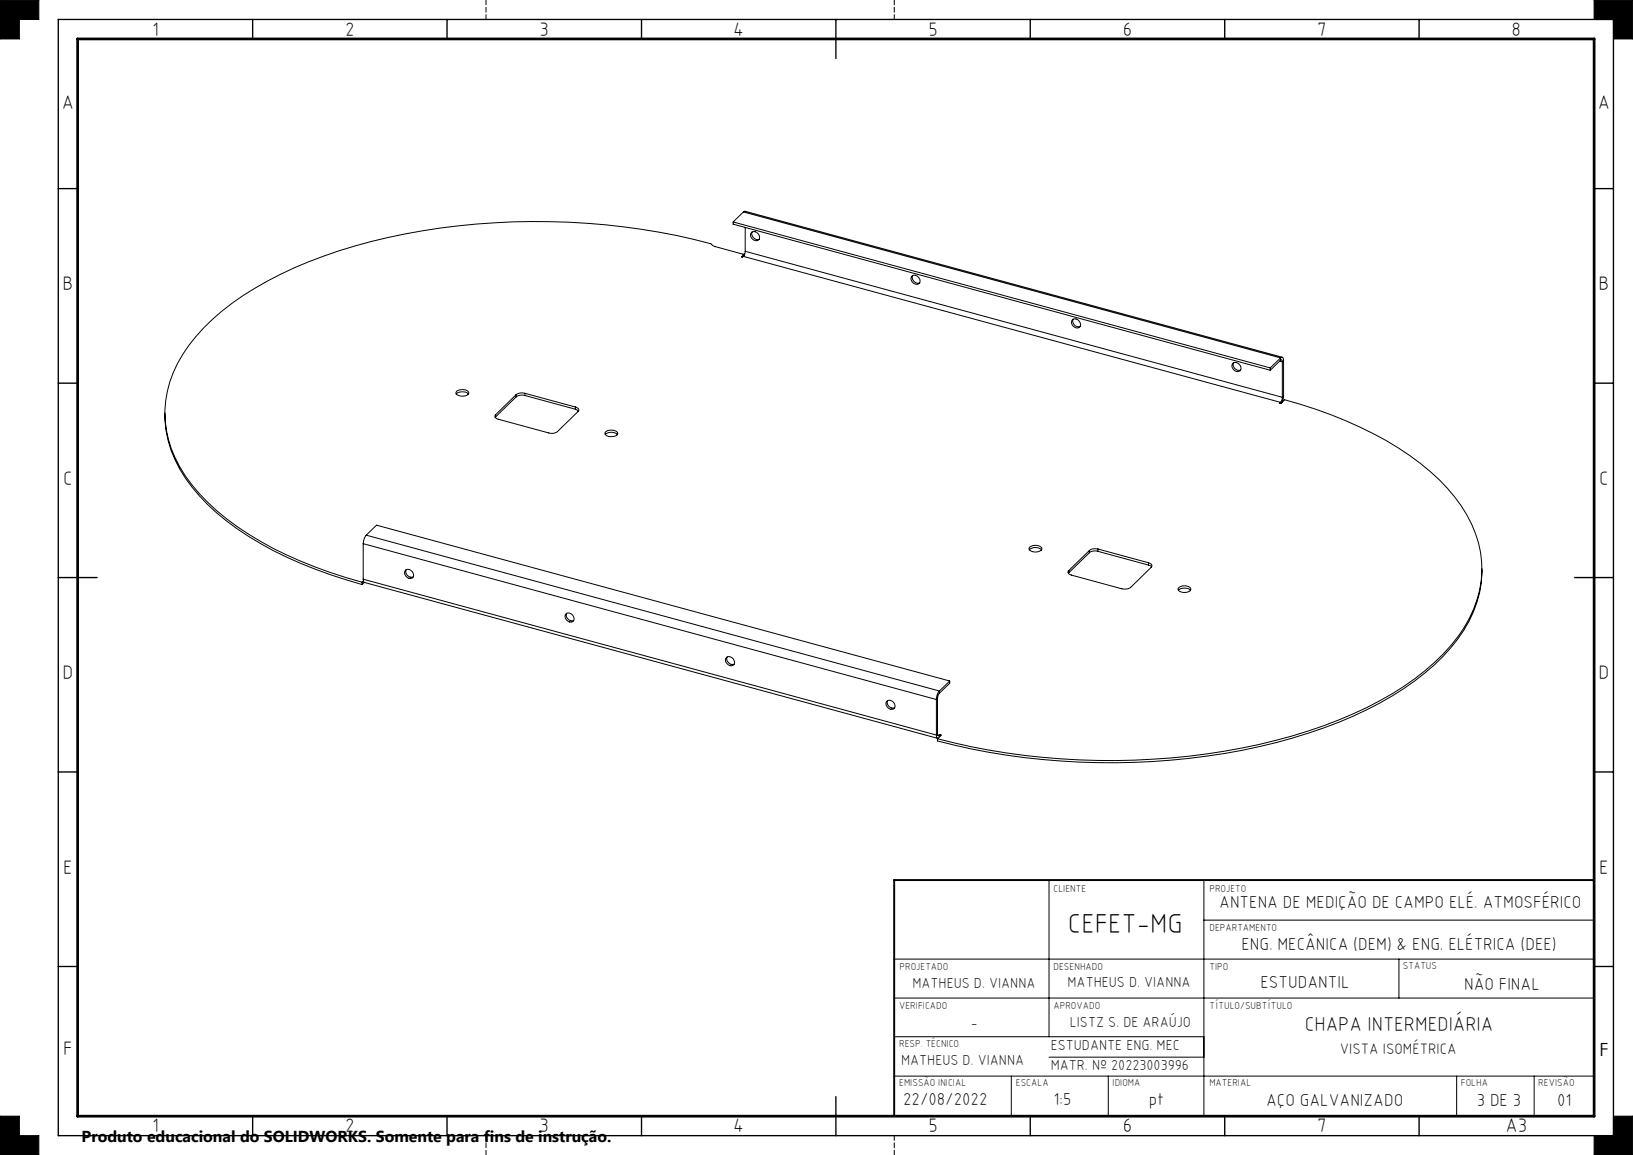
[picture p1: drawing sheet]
<svg xmlns="http://www.w3.org/2000/svg" width="420mm" height="297mm" viewBox="0 0 420 297" stroke-linecap="round" stroke-linejoin="round" font-family="sans-serif">
<g fill="none" stroke="#000" stroke-width=".26">
<path d="M0 0h10v5h-5v5h-5zM410 0h10v10h-5v-5h-5zM188.6 57.1l138.1 37.5M188.6 57.1v.5l138.1 37.6M191.2 54.5l.4-.2 138.2 37.6M191.2 54.5l-2.6 2.6M191.2 54.5l138.2 37.5M191.7 58.5v6.1M193.4 59.7a1.38 1.38 0 0 1 1.6 .4 1.38 1.38 0 0 1 0 1.7 1.38 1.38 0 0 1-1.6-.4 1.38 1.38 0 0 1 0-1.7zM193.4 59.7a1.48 1.48 0 0 0 1.9 1.8M190.7 66v.1M191.2 65.9l-.2 .2-.3-.1"/>
<path d="M191.2 65.9l138.2 37.6M191.4 65.4l-7.6-2-.8-.6a175.9 175.9 0 0 0-95.8 1.7 89.4 89.4 0 0 0-32.5 17.6 36.1 36.1 0 0 0-11.7 18.5 28.2 28.2 0 0 0 6.4 24.1 69.6 69.6 0 0 0 27.9 19.6 122.6 122.6 0 0 0 15.8 5.4M191.4 65.4l-.7 .6M191.4 65.4v.2M191.7 64.6l-.5 1.3M191.7 64.6l138.1 37.6M234.6 70.9a1.38 1.38 0 0 1 1.7 .4 1.38 1.38 0 0 1 0 1.7 1.38 1.38 0 0 1-1.6-.4 1.38 1.38 0 0 1-.1-1.7zM234.7 70.9a1.48 1.48 0 0 0 1.8 1.8M275.9 82.1a1.38 1.38 0 0 1 1.6 .4 1.38 1.38 0 0 1 .1 1.7 1.38 1.38 0 0 1-1.7-.4 1.38 1.38 0 0 1 0-1.7zM276 82.1a1.48 1.48 0 0 0 1.8 1.9M317.2 93.3a1.38 1.38 0 0 1 1.6 .5 1.38 1.38 0 0 1 0 1.6 1.38 1.38 0 0 1-1.6-.4 1.38 1.38 0 0 1 0-1.7zM317.3 93.3a1.48 1.48 0 0 0 1.8 1.9"/>
<path d="M326.7 94.6v.6M329.1 92.8l.7 .2M329.4 92l.5-.1 .2 .8M329.4 92.6l.2-.1 .2 .5M329.4 92l-2.7 2.6M329.4 92.6l-2.7 2.6M329.4 92v.6M329.8 93v9.2M330.1 92.7l-.3 .3M330.1 92.7v9.1M42.4 106.2a30.2 30.2 0 0 0 8.9 21.3 72 72 0 0 0 26 17.3 130.2 130.2 0 0 0 15.8 5.5M117.3 101.3a2.43 2.43 0 0 1 3.2 0"/>
<path d="M117.4 100.6a2.55 2.55 0 0 1 3.1 .2l.1 .3a2.23 2.23 0 0 1-3.3 .2zM127.5 106.6v.6M127.5 107.2l-.1 .1M132.8 101.5l-5.3 5.1M132.8 101.5v.6M132.8 102.1l-5.3 5.1M135 101.1a2.57 2.57 0 0 0-2.2 .4M135 101.7a2.57 2.57 0 0 0-2.2 .4M135 101.1l13 3.6M135 101.1v.6M135 101.7l13 3.5M148 104.7a.71 .71 0 0 1 .7 .3 .71 .71 0 0 1 0 .8l-5.3 5.2a2.47 2.47 0 0 1-2.3 .3l-12.9-3.5a.74 .74 0 0 1-.8-.3 .74 .74 0 0 1 .1-.9"/>
<path d="M148 105.2l.8 .5M148 104.7v.5M155.6 111.7l.2-.1a2.55 2.55 0 0 1 3 .1M155.8 111.1a2.48 2.48 0 0 1 3 .1l.1 .3a2.2 2.2 0 0 1-3.3 .2zM329.2 103.6l.3 .1 .9-.9a100.9 100.9 0 0 1 34.9 16.3 40.5 40.5 0 0 1 15 20.5 27.7 27.7 0 0 1-5.3 24.1 63.2 63.2 0 0 1-23.5 18.3 146.8 146.8 0 0 1-55.1 13.2 176.6 176.6 0 0 1-55.3-5.2M329.2 103.6v.1M329.4 103.5l-.2 .1M329.4 103.5v.2M329.8 102.2l-.4 1.3M330.1 101.8l-.4 1.7M330.1 101.8l-.3 .4M93.4 139.8l147.4 40.1"/>
<path d="M93.4 139.8v9.1M94.2 137.6l-.5 1-.3 1.2M94.2 137.6l147.4 40.1M94.2 137.6l2.6-2.6 147.5 40.1M93.1 149.7v.6M93.4 148.9l.4 .9 147.4 40.1-.3-.4-.1-.5M93.4 148.9l147.4 40.1M93.5 149.4l-.4 .3M93.7 149.8l-.6 .5M104.4 146.5a1.38 1.38 0 0 1 1.6 .5 1.38 1.38 0 0 1 0 1.6 1.38 1.38 0 0 1-1.6-.4 1.38 1.38 0 0 1 0-1.7zM104.5 146.5a1.48 1.48 0 0 0 1.8 1.9M145.7 157.8a1.38 1.38 0 0 1 1.6 .4 1.38 1.38 0 0 1 0 1.6 1.38 1.38 0 0 1-1.6-.4 1.38 1.38 0 0 1 0-1.6z"/>
<path d="M145.7 157.7a1.5 1.5 0 0 0 1.9 1.9M264.7 141.4a2.35 2.35 0 0 1 3.2 0M264.8 140.7a2.48 2.48 0 0 1 3.1 .1l.1 .4a2.2 2.2 0 0 1-3.3 .2zM274.9 146.7v.6M274.9 147.3l-.1 .1M280.2 141.6l-5.3 5.1M280.2 141.6v.5M280.2 142.1l-5.3 5.2M282.4 141.2a2.62 2.62 0 0 0-2.2 .4M282.4 141.8a2.47 2.47 0 0 0-2.2 .3M282.4 141.2l13 3.5M282.4 141.2v.6"/>
<path d="M282.4 141.8l13 3.5M295.4 144.7a.74 .74 0 0 1 .7 .4 .74 .74 0 0 1 0 .8l-5.3 5.2a2.92 2.92 0 0 1-2.3 .3l-12.9-3.5a.72 .72 0 0 1-.8-.4 .72 .72 0 0 1 .1-.8M295.4 145.3l.8 .5M295.4 144.7v.6M303.1 151.8a2.4 2.4 0 0 1 3.1 0M303.2 151.1a2.42 2.42 0 0 1 3 .1l.1 .4a2.2 2.2 0 0 1-3.3 .2v-.4zM381.1 146.3a29.9 29.9 0 0 1-7.9 20.2 69.2 69.2 0 0 1-25.2 17.7 156.6 156.6 0 0 1-61.1 11.9 174.1 174.1 0 0 1-45.8-5.6v-.5M186.9 169a1.38 1.38 0 0 1 1.7 .4 1.38 1.38 0 0 1 0 1.7 1.38 1.38 0 0 1-1.6-.5 1.38 1.38 0 0 1-.1-1.6zM187 168.9a1.5 1.5 0 0 0 1.8 1.9M240.8 179.9v9.1M241.1 179.6v9.1M241.1 179.6l-.3 .3"/>
<path d="M241.6 177.7a3.2 3.2 0 0 0-.8 2.2M241.6 178.3l-.3 .5-.2 .8M241.6 177.7v.6M244.3 175.1l-2.7 2.6M244.3 175.1v.6l-2.7 2.6M228.2 180.2a1.38 1.38 0 0 1 1.6 .4 1.38 1.38 0 0 1 .1 1.7 1.38 1.38 0 0 1-1.7-.4 1.38 1.38 0 0 1 0-1.7zM228.3 180.2a1.47 1.47 0 0 0 1.8 1.8M241.1 188.7a.33 .33 0 0 0 .1 .4 .33 .33 0 0 0 .4 0M241.1 188.7l-.3 .3M241.2 189l.4 .1M241.6 189.1v.4M241.8 188.9l.3 .1-1 1"/>
<path d="M241.8 188.9l-.2 .2M241.8 188.9v.4M269.8 226.3v40.3M309.6 226.3v60.7M309.6 236.6h100.4M230 246.6h180M230 256.6h180M359.8 246.6v10M230 276.7h180M230 266.6h79.6M260.1 276.7v10.3M269.8 271.8h39.8"/>
<path d="M285 276.7v10.3M374.7 276.7v10.3M394.6 276.7v10.3M0 287h5v5h5v5h-10zM415 287h5v10h-10v-5h5z"/>
</g>
<path d="M125 5v-5M230 5v-5M125 292v5M230 292v5" fill="none" stroke="#000" stroke-width=".26" stroke-dasharray="1.3 .6"/>
<g fill="none" stroke="#000" stroke-width=".35">
<path d="M15 5h400v287h-400zM65 5v5M115 5v5M165 5v5M215 5v10M265 5v5M315 5v5M365 5v5M15 48.5h5M410 48.5h5M15 98.5h5M410 98.5h5"/>
<path d="M15 148.5h10M405 148.5h10M15 198.5h5M410 198.5h5M15 248.5h5M410 248.5h5M65 287v5M115 287v5M165 287v5M215 282v10M265 287v5M315 287v5"/>
<path d="M365 287v5"/>
</g>
<path d="M410 226.3h-180v60.7" fill="none" stroke="#000" stroke-width=".5"/>
<path d="M20 10h390v277h-390z" fill="none" stroke="#000" stroke-width=".7"/>
<path d="M0 287v10h10v-5h-5v-5zM415 287h5v10h-10v-5h5zM410 0h10v10h-5v-5h-5zM0 0v10h5v-5h5v-5z" fill-rule="evenodd" fill="#000"/>
<text font-size="7.1" x="274.7" y="239.8">CEFET-MG</text>
<text font-size="5.1" x="335.6" y="265">CHAPA INTERMEDIÁRIA</text>
<g font-size="5">
<text x="39.1" y="9.2">1</text>
<text x="88.8" y="9.2">2</text>
<text x="138.8" y="9.2">3</text>
<text x="188.6" y="9.2">4</text>
<text x="238.8" y="9.2">5</text>
<text x="288.8" y="9.2">6</text>
<text x="338.8" y="9.2">7</text>
<text x="388.8" y="9.2">8</text>
<text x="15.9" y="27.9">A</text>
<text x="410.9" y="27.9">A</text>
<text x="16.1" y="74.7">B</text>
<text x="411.1" y="74.7">B</text>
<text x="16.3" y="124.7">C</text>
<text x="411.3" y="124.7">C</text>
<text x="16.1" y="174.7">D</text>
<text x="411.1" y="174.7">D</text>
<text x="16.3" y="224.7">E</text>
<text x="411.3" y="224.7">E</text>
<text x="16.3" y="271.4">F</text>
<text x="39.1" y="291.2">1</text>
<text x="88.8" y="291.2">2</text>
<text x="138.8" y="291.2">3</text>
<text x="188.6" y="291.2">4</text>
<text x="238.8" y="291.2">5</text>
<text x="288.8" y="291.2">6</text>
<text x="338.8" y="291.2">7</text>
<text x="387.2" y="291.2">A3</text>
</g>
<text font-size="4.7" x="411.4" y="271.5">F</text>
<g font-size="4.4">
<text x="313.6" y="233.6">ANTENA DE MEDIÇÃO DE CAMPO ELÉ. ATMOSFÉRICO</text>
<text x="319.3" y="244.2">ENG. MECÂNICA (DEM) &amp; ENG. ELÉTRICA (DEE)</text>
<text x="324.2" y="254">ESTUDANTIL</text>
<text x="376.5" y="254.5">NÃO FINAL</text>
<text x="232.3" y="284.1">22/08/2022</text>
<text x="271" y="284.3">1:5</text>
<text x="295.5" y="284.1">pt</text>
<text x="325.6" y="284.3">AÇO GALVANIZADO</text>
<text x="379.8" y="284.5">3 DE 3</text>
<text x="400.5" y="284.3">01</text>
</g>
<text font-size="4.1" x="21" y="293.7">Produto educacional do SOLIDWORKS. Somente para fins de instrução.</text>
<text font-size="3.9" x="344.6" y="271.1">VISTA ISOMÉTRICA</text>
<g font-size="3.7">
<text x="234.7" y="254.1">MATHEUS D. VIANNA</text>
<text x="274.6" y="253.8">MATHEUS D. VIANNA</text>
<text x="249.7" y="264.3">-</text>
<text x="270.2" y="269.9">ESTUDANTE ENG. MEC</text>
<text x="275.2" y="264.1">LISTZ S. DE ARAÚJO</text>
<text x="231.7" y="273.9">MATHEUS D. VIANNA</text>
<text x="270.2" y="275.2">MATR. Nº 20223003996</text>
</g>
<g font-size="2.6">
<text x="271" y="229.3">CLIENTE</text>
<text x="311.1" y="229.3">PROJETO</text>
<text x="311.1" y="239.3">DEPARTAMENTO</text>
<text x="231.4" y="249.4">PROJETADO</text>
<text x="271" y="249.5">DESENHADO</text>
<text x="311.1" y="249.5">TIPO</text>
<text x="360.8" y="249.2">STATUS</text>
<text x="231.3" y="259.5">VERIFICADO</text>
<text x="271" y="259.5">APROVADO</text>
<text x="311.1" y="259.4">TÍTULO/SUBTÍTULO</text>
<text x="231.3" y="269.2">RESP. TÉCNICO</text>
<text x="231.3" y="279.3">EMISSÃO INICIAL</text>
<text x="261.3" y="279.3">ESCALA</text>
<text x="286.2" y="279.3">IDIOMA</text>
<text x="311" y="279.3">MATERIAL</text>
<text x="375.7" y="279.3">FOLHA</text>
<text x="395.6" y="279.3">REVISÃO</text>
</g>
</svg>
